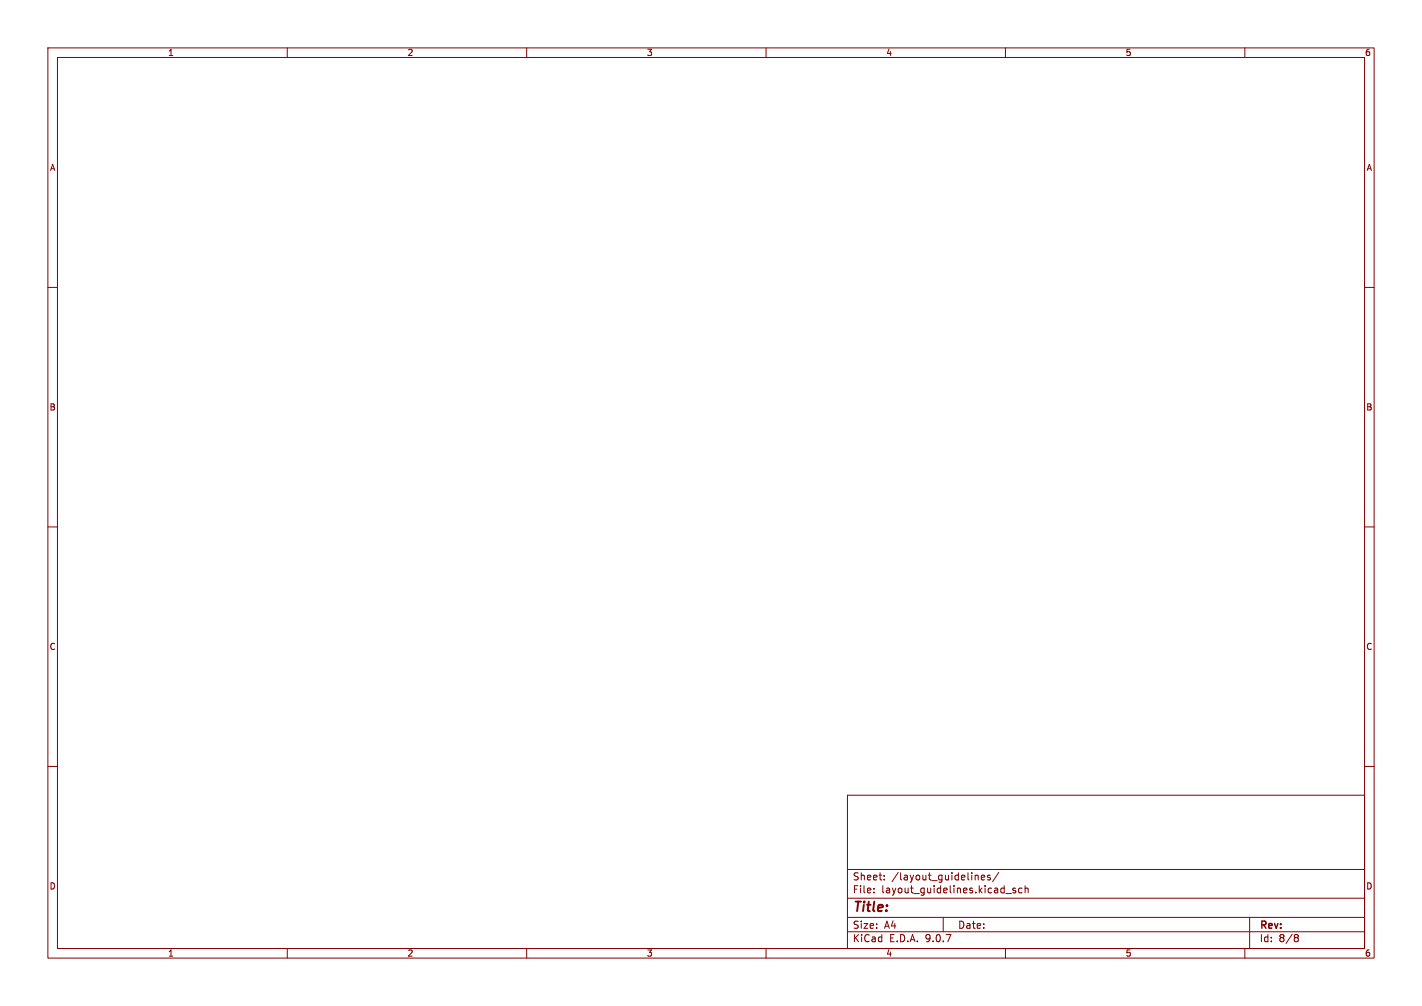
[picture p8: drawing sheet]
<svg xmlns="http://www.w3.org/2000/svg" width="297mm" height="210mm" viewBox="0 0 297 210" stroke-linecap="round" stroke-linejoin="round" font-family="sans-serif">
<g fill="none" stroke="#840000" stroke-width=".21">
<path d="M10 10h277v190h-277zM12 12h273v186h-273zM60 10v2M110 10v2M160 10v2M210 10v2M260 10v2M10 60h2M285 60h2M10 110h2M285 110h2M10 160h2"/>
<path d="M177 166h108v32h-108zM285 160h2M60 198v2M110 198v2M160 198v2M177 194.5h108M177 191.5h108M177 187.5h108M177 181.5h108M182.5 186.3v.1M182.5 185.5v.1M184.7 183.6v.1"/>
<path d="M184.7 182.8v.1M197 191.5v3M204.2 182.8l.1 .9M205 183.2l.7-.1-.1-.3-.4-.1-.2 .2v.7h.6M206.8 182.8l-.3-.1-.3 .2 .1 .2 .5 .2v.3h-.6M208.6 182.1l-1.3 2M210 198v2M210.1 186.5h1.1M212.1 185.5l-.4-.1-.2 .2 .1 .2 .5 .2v.3h-.6M213.5 185.5l-.5-.1-.3 .3 .2 .6h.6M214.1 185.5l.2-.1 .4 .1v.9M214.1 184.9v1.5"/>
<path d="M260 198v2M261 191.5v6.5M270.6 195.1l.4 .1 .2 .2-.3 .3M270.6 195.7h.3M270.9 195.7l.2 .2 .1 .4-.2 .2-.4 .1"/>
</g>
<text font-size="2.8" fill="#840000" x="178" y="190.9">Title:</text>
<g font-size="2.1" fill="#840000">
<text x="178" y="184">Sheet:</text>
<text x="186.2" y="184">/layout_guidelines/</text>
<text x="178" y="186.7">File:</text>
<text x="184.1" y="186.7">layout_guidelines.kicad_sch</text>
<text x="178" y="196.9">KiCad</text>
<text x="178" y="194.1">Size:</text>
<text x="184.7" y="194.1">A4</text>
<text x="185.7" y="196.9">E.D.A.</text>
<text x="193.3" y="196.9">9.0.7</text>
<text x="200" y="194.1">Date:</text>
<text x="263" y="194.3">Rev:</text>
<text x="263" y="196.9">Id:</text>
<text x="267.1" y="196.9">8/8</text>
</g>
<g font-size="1.8" fill="#840000">
<text x="35" y="11.9">1</text>
<text x="85" y="11.9">2</text>
<text x="135" y="11.9">3</text>
<text x="185" y="11.9">4</text>
<text x="235" y="11.9">5</text>
<text x="285" y="11.9">6</text>
<text x="10.3" y="35.9">A</text>
<text x="285.3" y="35.9">A</text>
<text x="10.3" y="85.9">B</text>
<text x="285.3" y="85.9">B</text>
<text x="10.3" y="135.9">C</text>
<text x="285.3" y="135.9">C</text>
<text x="10.3" y="185.9">D</text>
<text x="285.3" y="185.9">D</text>
<text x="35" y="199.9">1</text>
<text x="85" y="199.9">2</text>
<text x="135" y="199.9">3</text>
<text x="185" y="199.9">4</text>
<text x="235" y="199.9">5</text>
<text x="285" y="199.9">6</text>
</g>
</svg>
